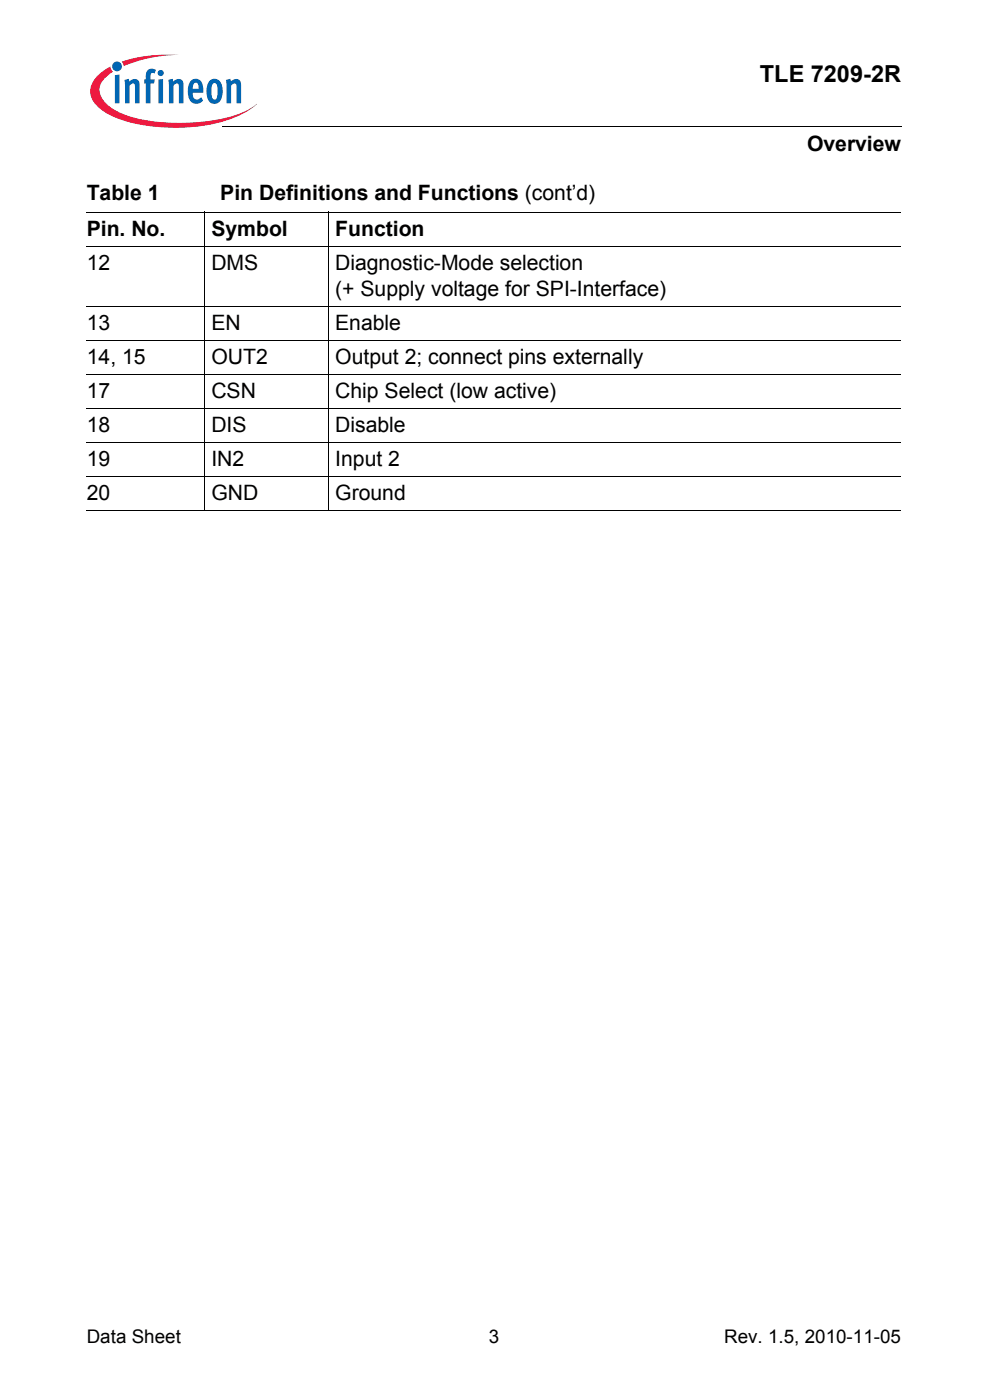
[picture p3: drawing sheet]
<svg xmlns="http://www.w3.org/2000/svg" width="148mm" height="210mm" viewBox="0 0 148 210" stroke-linecap="round" stroke-linejoin="round" font-family="sans-serif">
<circle cx="17.5" cy="10" r=".73" fill="#0166b3"/>
<g fill="#ed1a40">
<path d="M18.2 9.2l2.3-.6a24.8 24.8 0 0 1 6.4-.4 21.5 21.5 0 0 0-7.9 1.5l-.5 .2z"/>
<path d="M14.5 11.4l1.3-1 .7-.4 .1 .3 .3 .5a3.4 3.4 0 0 0-2 2.8 4 4 0 0 0 2.5 3 22 22 0 0 0 10.8 1.8 21.8 21.8 0 0 0 8.9-1.9l1.4-.9a12.5 12.5 0 0 1-6.3 2.9 28.2 28.2 0 0 1-14.5-.7 7.6 7.6 0 0 1-3.8-2.8 2.93 2.93 0 0 1 .6-3.6z"/>
</g>
<g fill="#0166b3">
<path d="M17.2 11.3l.7-.1v4.3h-.7z"/>
<path d="M18.6 12l.7-.2 .1 .4a.82 .82 0 0 1 1-.4 .82 .82 0 0 1 .5 .9v2.8h-.7l-.1-2.9a.47 .47 0 0 0-.7 .2v2.7h-.7z"/>
<path d="M22.2 10.5l.3-.2 .7 .1 .2 .1-.2 .5a.34 .34 0 0 0-.6 .1v.8h.6l-.1 .6h-.5v3h-.8v-3h-.2v-.6h.2v-.5a1.19 1.19 0 0 1 .4-.9z"/>
<path d="M25.2 12l.7-.2v.4a.82 .82 0 0 1 1-.4 .82 .82 0 0 1 .6 .9v2.8h-.7l-.1-2.9a.47 .47 0 0 0-.7 .2v2.7h-.7z"/>
<path d="M33.8 12l.7-.2 .1 .4a.82 .82 0 0 1 1-.4 .82 .82 0 0 1 .5 .9v2.8h-.7v-2.9a.47 .47 0 0 0-.8 .2v2.7h-.7z"/>
<path d="M23.6 11a.46 .46 0 0 1 .9 0 .46 .46 0 0 1-.9 0zM23.7 11.9l.7-.1v3.7h-.7z"/>
<path d="M28.6 12.1a1.05 1.05 0 0 1 1.1-.2 1.05 1.05 0 0 1 .7 .9l.1 1.1h-1.6a.72 .72 0 0 0 .3 .9 .72 .72 0 0 0 .9-.2l.3 .5a1.26 1.26 0 0 1-1.4 .4 1.26 1.26 0 0 1-.8-1.3v-.9a1.83 1.83 0 0 1 .4-1.2zM29.1 12.4l-.1 .2-.1 .7h.9l-.1-.5a.41 .41 0 0 0-.6-.4z"/>
<path d="M31.4 12.1a1.14 1.14 0 0 1 1.3-.2 1.14 1.14 0 0 1 .6 1.1 2.26 2.26 0 0 1-.8 2.5 1.24 1.24 0 0 1-1.6-1.4 2.73 2.73 0 0 1 .5-2zM31.9 12.6l-.2 .3v.8a1.15 1.15 0 0 0 .4 1.2 1.18 1.18 0 0 0 .5-1.2 1.07 1.07 0 0 0-.5-1.3z"/>
</g>
<path d="M33.4 18.8v.2z" fill="#000"/>
<path d="M33.4 18.9h101.6M13 31.8h122M13 36.9h122M30.6 31.7v44.9M49.2 31.7v44.9M13 45.9h122M13 51h122M13 56.1h122M13 61.3h122M13 66.4h122M13 71.5h122M13 76.6h122" fill="none" stroke="#000" stroke-width=".15"/>
<text font-size="3.5" x="113.8" y="12.2">TLE 7209-2R</text>
<g font-size="3.2">
<text x="120.9" y="22.6">Overview</text>
<text x="13" y="30">Table 1</text>
<text x="13" y="35.3">Pin. No.</text>
<text x="31.7" y="35.3">Symbol</text>
<text x="33" y="30">Pin Definitions and Functions (cont’d)</text>
<text x="50.2" y="35.3">Function</text>
<text x="13" y="40.4">12</text>
<text x="31.7" y="40.4">DMS</text>
<text x="50.2" y="40.4">Diagnostic-Mode selection</text>
<text x="50.2" y="44.3">(+ Supply voltage for SPI-Interface)</text>
<text x="13" y="49.4">13</text>
<text x="31.7" y="49.4">EN</text>
<text x="50.2" y="49.4">Enable</text>
<text x="13" y="54.5">14, 15</text>
<text x="13" y="59.7">17</text>
<text x="31.7" y="59.7">CSN</text>
<text x="31.7" y="54.5">OUT2</text>
<text x="50.2" y="59.7">Chip Select (low active)</text>
<text x="50.2" y="54.5">Output 2; connect pins externally</text>
<text x="13" y="64.8">18</text>
<text x="31.7" y="64.8">DIS</text>
<text x="50.2" y="64.8">Disable</text>
<text x="13" y="69.9">19</text>
<text x="31.7" y="69.9">IN2</text>
<text x="50.2" y="69.9">Input 2</text>
<text x="13" y="75">20</text>
<text x="31.7" y="75">GND</text>
<text x="50.2" y="75">Ground</text>
</g>
<g font-size="2.8">
<text x="13" y="201.3">Data Sheet</text>
<text x="73.2" y="201.3">3</text>
<text x="108.5" y="201.3">Rev. 1.5, 2010-11-05</text>
</g>
</svg>
